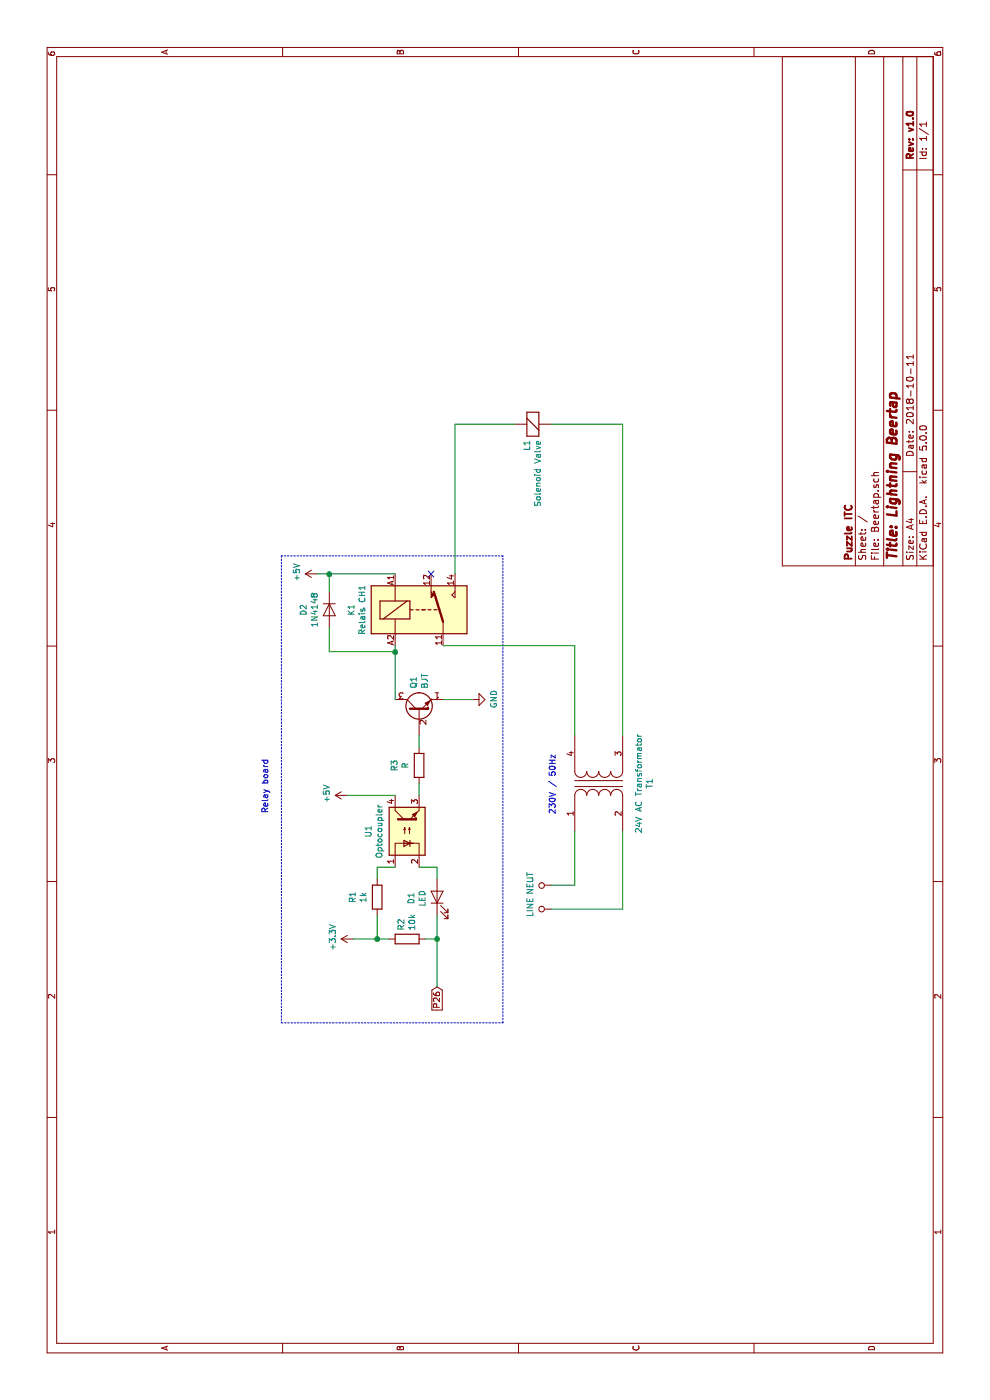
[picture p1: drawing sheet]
EESchema Schematic File Version 4
LIBS:Beertap-cache
EELAYER 26 0
EELAYER END
$Descr A4 11693 8268
encoding utf-8
Sheet 1 1
Title "Lightning Beertap"
Date "2018-10-11"
Rev "v1.0"
Comp "Puzzle ITC"
Comment1 ""
Comment2 ""
Comment3 ""
Comment4 ""
$EndDescr
$Comp
L Relay:FINDER-40.51 K1
U 1 1
P 6600 3500
F 0 "K1" V 6033 3500 50  0000 C CNN
F 1 "Relais CH1" V 6124 3500 50  0000 C CNN
F 2 "Relay_THT:Relay_SPDT_Finder_40.51" H 7740 3460 50  0001 C CNN
F 3 "http://gfinder.findernet.com/assets/Series/353/S40EN.pdf" H 6600 3500 50  0001 C CNN
	1    6600 3500
	0    1    1    0   
$EndComp
$Comp
L Device:Electromagnetic_Actor L1
U 1 1
P 8150 4400
F 0 "L1" H 8021 4404 50  0000 R CNN
F 1 "Solenoid Valve" H 8021 4495 50  0000 R CNN
F 2 "" V 8125 4500 50  0001 C CNN
F 3 "~" V 8125 4500 50  0001 C CNN
	1    8150 4400
	1    0    0    1   
$EndComp
$Comp
L Device:Transformer_1P_1S T1
U 1 1
P 5150 5000
F 0 "T1" H 5150 4575 50  0000 C CNN
F 1 "24V AC Transformator" H 5150 4666 50  0000 C CNN
F 2 "" H 5150 5000 50  0001 C CNN
F 3 "~" H 5150 5000 50  0001 C CNN
	1    5150 5000
	1    0    0    -1  
$EndComp
$Comp
L power:NEUT #PWR?
U 1 1
P 4300 4600
F 0 "#PWR?" H 4300 4450 50  0001 C CNN
F 1 "NEUT" H 4317 4773 50  0000 C CNN
F 2 "" H 4300 4600 50  0001 C CNN
F 3 "" H 4300 4600 50  0001 C CNN
	1    4300 4600
	1    0    0    -1  
$EndComp
$Comp
L power:LINE #PWR?
U 1 1
P 4100 4600
F 0 "#PWR?" H 4100 4450 50  0001 C CNN
F 1 "LINE" H 4117 4773 50  0000 C CNN
F 2 "" H 4100 4600 50  0001 C CNN
F 3 "" H 4100 4600 50  0001 C CNN
	1    4100 4600
	1    0    0    -1  
$EndComp
$Comp
L Isolator:SFH617A-1 U1
U 1 1
P 4750 3400
F 0 "U1" H 4750 3725 50  0000 C CNN
F 1 "Optocoupler" H 4750 3634 50  0000 C CNN
F 2 "Package_DIP:DIP-4_W7.62mm" H 4550 3200 50  0001 L CIN
F 3 "http://www.vishay.com/docs/83740/sfh617a.pdf" H 4750 3400 50  0001 L CNN
	1    4750 3400
	1    0    0    -1  
$EndComp
$Comp
L Device:R R1
U 1 1
P 4200 3150
F 0 "R1" V 3993 3150 50  0000 C CNN
F 1 "1k" V 4084 3150 50  0000 C CNN
F 2 "" V 4130 3150 50  0001 C CNN
F 3 "~" H 4200 3150 50  0001 C CNN
	1    4200 3150
	0    1    1    0   
$EndComp
$Comp
L Device:R R2
U 1 1
P 3850 3400
F 0 "R2" H 3780 3354 50  0000 R CNN
F 1 "10k" H 3780 3445 50  0000 R CNN
F 2 "" V 3780 3400 50  0001 C CNN
F 3 "~" H 3850 3400 50  0001 C CNN
	1    3850 3400
	-1   0    0    1   
$EndComp
$Comp
L power:+3.3V #PWR?
U 1 1
P 3850 2950
F 0 "#PWR?" H 3850 2800 50  0001 C CNN
F 1 "+3.3V" H 3865 3123 50  0000 C CNN
F 2 "" H 3850 2950 50  0001 C CNN
F 3 "" H 3850 2950 50  0001 C CNN
	1    3850 2950
	1    0    0    -1  
$EndComp
$Comp
L Device:LED D1
U 1 1
P 4200 3650
F 0 "D1" H 4191 3866 50  0000 C CNN
F 1 "LED" H 4191 3775 50  0000 C CNN
F 2 "" H 4200 3650 50  0001 C CNN
F 3 "~" H 4200 3650 50  0001 C CNN
	1    4200 3650
	1    0    0    -1  
$EndComp
$Comp
L power:+5V #PWR?
U 1 1
P 5050 2900
F 0 "#PWR?" H 5050 2750 50  0001 C CNN
F 1 "+5V" H 5065 3073 50  0000 C CNN
F 2 "" H 5050 2900 50  0001 C CNN
F 3 "" H 5050 2900 50  0001 C CNN
	1    5050 2900
	1    0    0    -1  
$EndComp
$Comp
L Transistor_BJT:2N2219 Q1
U 1 1
P 5750 3500
F 0 "Q1" H 5941 3546 50  0000 L CNN
F 1 "BJT" H 5941 3455 50  0000 L CNN
F 2 "Package_TO_SOT_THT:TO-39-3" H 5950 3425 50  0001 L CIN
F 3 "http://www.onsemi.com/pub_link/Collateral/2N2219-D.PDF" H 5750 3500 50  0001 L CNN
	1    5750 3500
	1    0    0    -1  
$EndComp
$Comp
L power:GND #PWR?
U 1 1
P 5850 3950
F 0 "#PWR?" H 5850 3700 50  0001 C CNN
F 1 "GND" H 5855 3777 50  0000 C CNN
F 2 "" H 5850 3950 50  0001 C CNN
F 3 "" H 5850 3950 50  0001 C CNN
	1    5850 3950
	1    0    0    -1  
$EndComp
Wire Wire Line
	3850 2950 3850 3150
Wire Wire Line
	4050 3150 3850 3150
Connection ~ 3850 3150
Wire Wire Line
	3850 3150 3850 3250
Wire Wire Line
	4350 3150 4450 3150
Wire Wire Line
	4450 3150 4450 3300
Wire Wire Line
	4450 3500 4450 3650
Wire Wire Line
	4450 3650 4350 3650
Wire Wire Line
	4050 3650 3850 3650
Wire Wire Line
	3850 3650 3850 3550
Wire Wire Line
	5050 3300 5050 2900
$Comp
L Device:D D2
U 1 1
P 6600 2750
F 0 "D2" H 6600 2966 50  0000 C CNN
F 1 "1N4148" H 6600 2875 50  0000 C CNN
F 2 "" H 6600 2750 50  0001 C CNN
F 3 "~" H 6600 2750 50  0001 C CNN
	1    6600 2750
	-1   0    0    -1  
$EndComp
$Comp
L Device:R R3
U 1 1
P 5300 3500
F 0 "R3" V 5093 3500 50  0000 C CNN
F 1 "R" V 5184 3500 50  0000 C CNN
F 2 "" V 5230 3500 50  0001 C CNN
F 3 "~" H 5300 3500 50  0001 C CNN
	1    5300 3500
	0    1    1    0   
$EndComp
Wire Wire Line
	5050 3500 5150 3500
Wire Wire Line
	5450 3500 5550 3500
$Comp
L power:+5V #PWR?
U 1 1
P 6900 2650
F 0 "#PWR?" H 6900 2500 50  0001 C CNN
F 1 "+5V" H 6915 2823 50  0000 C CNN
F 2 "" H 6900 2650 50  0001 C CNN
F 3 "" H 6900 2650 50  0001 C CNN
	1    6900 2650
	1    0    0    -1  
$EndComp
Wire Wire Line
	5850 3700 5850 3950
Wire Wire Line
	6300 3300 6250 3300
Wire Wire Line
	6900 2650 6900 2750
Wire Wire Line
	6750 2750 6900 2750
Connection ~ 6900 2750
Wire Wire Line
	6900 2750 6900 3300
Wire Wire Line
	6450 2750 6250 2750
Wire Wire Line
	6250 2750 6250 3300
Connection ~ 6250 3300
Wire Wire Line
	6250 3300 5850 3300
Text GLabel 3450 3650 0    50   Input ~ 0
P26
Wire Wire Line
	3450 3650 3850 3650
Connection ~ 3850 3650
Text Notes 5400 4650 2    50   ~ 0
230V / 50Hz
Text Notes 4900 2250 0    50   ~ 0
Relay board
Wire Wire Line
	4300 4600 4300 4800
Wire Wire Line
	4300 4800 4750 4800
Wire Wire Line
	4100 4600 4100 5200
Wire Wire Line
	4100 5200 4750 5200
Wire Notes Line
	3150 2350 3150 4200
Wire Notes Line
	3150 4200 7050 4200
Wire Notes Line
	7050 4200 7050 2350
Wire Notes Line
	7050 2350 3150 2350
Wire Wire Line
	5550 4800 6300 4800
Wire Wire Line
	8150 4600 8150 5200
Wire Wire Line
	5550 5200 8150 5200
Wire Wire Line
	6300 3700 6300 4800
Wire Wire Line
	6900 3800 8150 3800
Wire Wire Line
	8150 3800 8150 4300
NoConn ~ 6900 3600
$EndSCHEMATC
